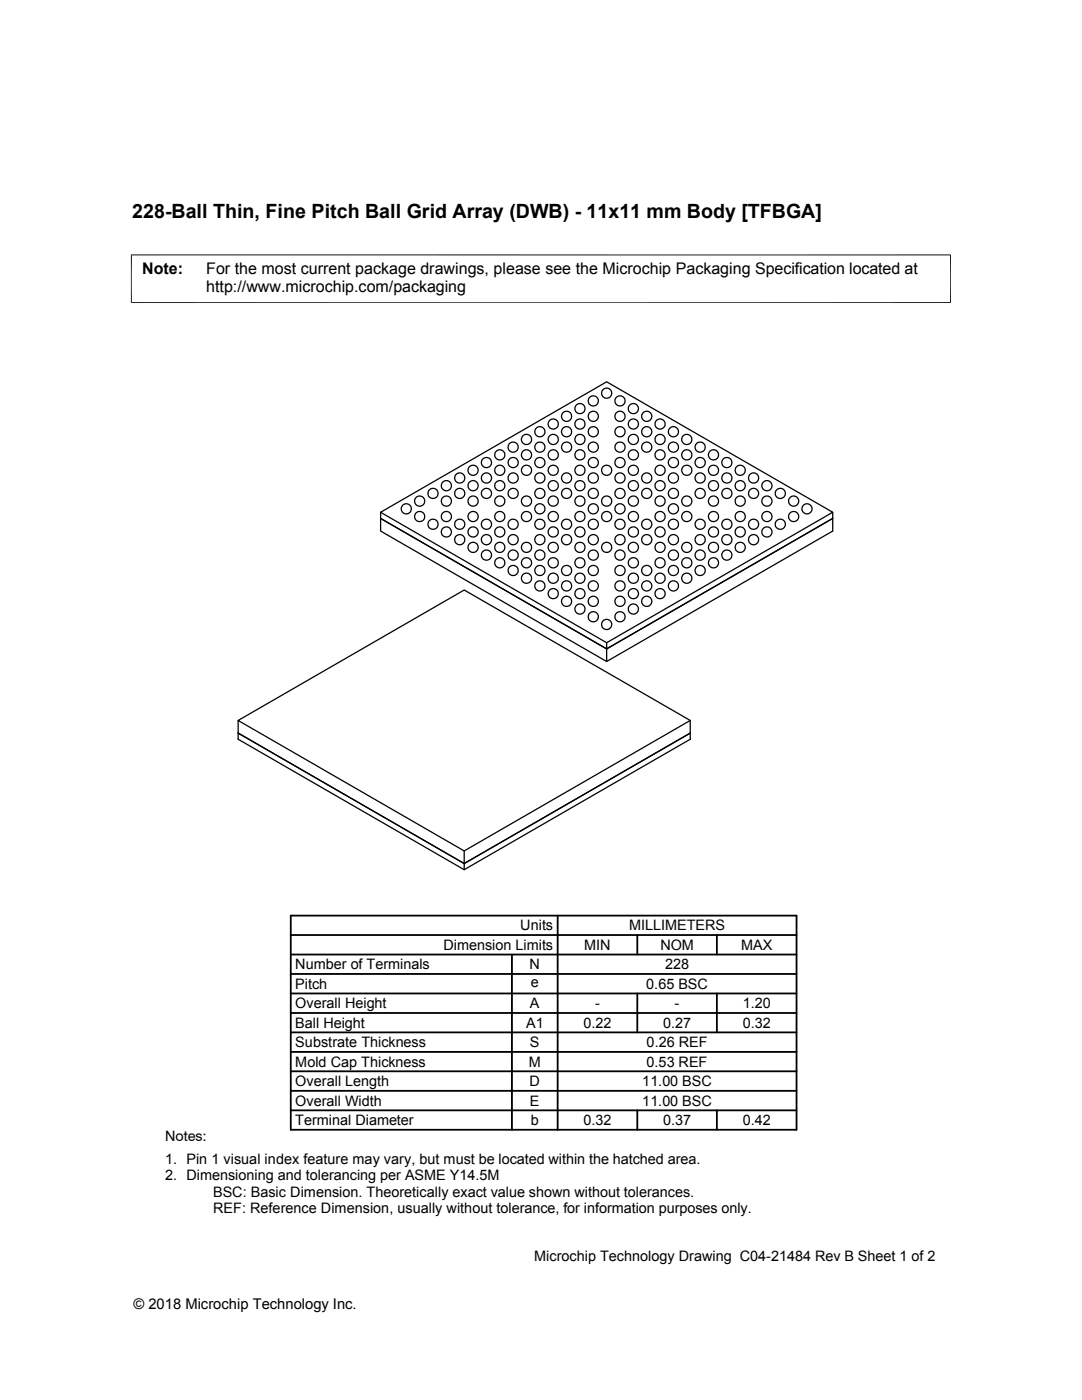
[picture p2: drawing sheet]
<svg xmlns="http://www.w3.org/2000/svg" width="216mm" height="279mm" viewBox="0 0 216 279" stroke-linecap="round" stroke-linejoin="round" font-family="sans-serif">
<g fill="none" stroke="#000" stroke-width=".25">
<path d="M75.9 102.2l45.2-26 45.1 26-45.1 26.1zM75.9 102.2v1.3l45.2 26 45.1-26-45.1 26-45.2-26v2.5l45.2 26 45.1-26v-3.8M121.1 128.3v3.7M47.5 143.8l45.1-26 45.1 26-45.1 26zM47.5 146.3l45.1 26 45.1-26M47.5 143.8v3.7l45.1 26.1 45.1-26.1v-3.7M92.6 169.8v3.8"/>
<circle cx="121.1" cy="78.5" r="1.01"/>
<circle cx="86.4" cy="98.5" r="1.02"/>
<circle cx="89.1" cy="96.9" r="1.02"/>
<circle cx="91.7" cy="98.5" r="1.01"/>
<circle cx="91.7" cy="95.4" r="1.02"/>
<circle cx="94.4" cy="93.9" r="1.01"/>
<circle cx="94.4" cy="96.9" r="1.01"/>
<circle cx="97.1" cy="98.5" r="1.01"/>
<circle cx="97.1" cy="92.3" r="1.02"/>
<circle cx="97.1" cy="95.4" r="1.02"/>
<circle cx="99.7" cy="93.9" r="1.01"/>
<circle cx="99.7" cy="96.9" r="1.01"/>
<circle cx="99.7" cy="90.8" r="1.01"/>
<circle cx="102.4" cy="98.5" r="1.01"/>
<circle cx="102.4" cy="89.2" r="1.01"/>
<circle cx="102.4" cy="92.3" r="1.01"/>
<circle cx="102.4" cy="95.4" r="1.01"/>
<circle cx="105.1" cy="93.8" r="1.02"/>
<circle cx="105.1" cy="90.8" r="1.02"/>
<circle cx="105.1" cy="87.7" r="1.02"/>
<circle cx="107.7" cy="98.5" r="1.01"/>
<circle cx="107.7" cy="86.2" r="1.02"/>
<circle cx="107.7" cy="89.2" r="1.02"/>
<circle cx="107.7" cy="95.4" r="1.02"/>
<circle cx="107.7" cy="92.3" r="1.02"/>
<circle cx="110.4" cy="96.9" r="1.02"/>
<circle cx="110.4" cy="84.6" r="1.02"/>
<circle cx="110.4" cy="93.8" r="1.02"/>
<circle cx="110.4" cy="90.8" r="1.02"/>
<circle cx="110.4" cy="87.7" r="1.02"/>
<circle cx="113.1" cy="98.5" r="1.02"/>
<circle cx="113.1" cy="89.2" r="1.02"/>
<circle cx="113.1" cy="86.2" r="1.02"/>
<circle cx="113.1" cy="83.1" r="1.02"/>
<circle cx="113.1" cy="95.4" r="1.02"/>
<circle cx="115.7" cy="81.5" r="1.01"/>
<circle cx="115.7" cy="84.6" r="1.02"/>
<circle cx="115.7" cy="93.9" r="1.02"/>
<circle cx="115.7" cy="96.9" r="1.02"/>
<circle cx="115.7" cy="87.7" r="1.02"/>
<circle cx="115.7" cy="90.8" r="1.02"/>
<circle cx="118.4" cy="80" r="1.01"/>
<circle cx="118.4" cy="98.5" r="1.01"/>
<circle cx="118.4" cy="89.2" r="1.01"/>
<circle cx="118.4" cy="86.2" r="1.02"/>
<circle cx="118.4" cy="83.1" r="1.02"/>
<circle cx="118.4" cy="95.4" r="1.02"/>
<circle cx="118.4" cy="92.3" r="1.02"/>
<circle cx="121.1" cy="93.9" r="1.01"/>
<circle cx="123.7" cy="80" r="1.01"/>
<circle cx="123.7" cy="98.5" r="1.01"/>
<circle cx="123.7" cy="89.2" r="1.01"/>
<circle cx="123.7" cy="86.2" r="1.01"/>
<circle cx="123.7" cy="92.3" r="1.02"/>
<circle cx="123.7" cy="83.1" r="1.02"/>
<circle cx="123.7" cy="95.4" r="1.02"/>
<circle cx="126.4" cy="81.5" r="1.01"/>
<circle cx="126.4" cy="93.9" r="1.01"/>
<circle cx="126.4" cy="84.6" r="1.01"/>
<circle cx="126.4" cy="96.9" r="1.01"/>
<circle cx="126.4" cy="87.7" r="1.02"/>
<circle cx="126.4" cy="90.8" r="1.02"/>
<circle cx="129" cy="98.5" r="1.01"/>
<circle cx="129" cy="89.2" r="1.01"/>
<circle cx="129" cy="86.2" r="1.01"/>
<circle cx="129.1" cy="95.4" r="1.01"/>
<circle cx="129.1" cy="83.1" r="1.01"/>
<circle cx="131.7" cy="93.9" r="1.01"/>
<circle cx="131.7" cy="84.6" r="1.01"/>
<circle cx="131.7" cy="96.9" r="1.01"/>
<circle cx="131.7" cy="90.8" r="1.01"/>
<circle cx="131.7" cy="87.7" r="1.01"/>
<circle cx="134.4" cy="98.5" r="1.01"/>
<circle cx="134.4" cy="86.2" r="1.02"/>
<circle cx="134.4" cy="89.2" r="1.02"/>
<circle cx="134.4" cy="95.4" r="1.02"/>
<circle cx="134.4" cy="92.3" r="1.02"/>
<circle cx="137" cy="93.8" r="1.02"/>
<circle cx="137" cy="90.8" r="1.02"/>
<circle cx="137" cy="87.7" r="1.02"/>
<circle cx="139.7" cy="98.5" r="1.01"/>
<circle cx="139.7" cy="89.2" r="1.02"/>
<circle cx="139.7" cy="95.4" r="1.02"/>
<circle cx="139.7" cy="92.3" r="1.02"/>
<circle cx="142.4" cy="93.9" r="1.02"/>
<circle cx="142.4" cy="96.9" r="1.02"/>
<circle cx="142.4" cy="90.8" r="1.02"/>
<circle cx="145" cy="98.5" r="1.02"/>
<circle cx="145" cy="95.4" r="1.02"/>
<circle cx="145" cy="92.3" r="1.02"/>
<circle cx="147.7" cy="93.9" r="1.01"/>
<circle cx="147.7" cy="96.9" r="1.02"/>
<circle cx="150.4" cy="98.5" r="1.01"/>
<circle cx="150.4" cy="95.4" r="1.02"/>
<circle cx="153" cy="96.9" r="1.01"/>
<circle cx="155.7" cy="98.5" r="1.01"/>
<circle cx="81.1" cy="101.5" r="1.02"/>
<circle cx="83.7" cy="103.1" r="1.02"/>
<circle cx="83.7" cy="100" r="1.02"/>
<circle cx="86.4" cy="104.6" r="1.02"/>
<circle cx="89.1" cy="106.2" r="1.01"/>
<circle cx="89.1" cy="103.1" r="1.01"/>
<circle cx="89.1" cy="100" r="1.02"/>
<circle cx="91.7" cy="104.6" r="1.01"/>
<circle cx="91.7" cy="107.7" r="1.02"/>
<circle cx="94.4" cy="106.2" r="1.01"/>
<circle cx="94.4" cy="103.1" r="1.01"/>
<circle cx="94.4" cy="109.2" r="1.01"/>
<circle cx="94.4" cy="100" r="1.02"/>
<circle cx="97.1" cy="104.6" r="1.01"/>
<circle cx="97.1" cy="110.8" r="1.02"/>
<circle cx="97.1" cy="107.7" r="1.02"/>
<circle cx="99.7" cy="106.2" r="1.01"/>
<circle cx="99.7" cy="103.1" r="1.01"/>
<circle cx="99.7" cy="109.2" r="1.01"/>
<circle cx="99.7" cy="112.3" r="1.01"/>
<circle cx="99.7" cy="100" r="1.01"/>
<circle cx="102.4" cy="104.6" r="1.01"/>
<circle cx="102.4" cy="113.9" r="1.01"/>
<circle cx="102.4" cy="110.8" r="1.01"/>
<circle cx="102.4" cy="107.7" r="1.01"/>
<circle cx="105" cy="103.1" r="1.01"/>
<circle cx="105.1" cy="109.2" r="1.02"/>
<circle cx="105.1" cy="115.4" r="1.02"/>
<circle cx="105.1" cy="112.3" r="1.02"/>
<circle cx="105.1" cy="100" r="1.02"/>
<circle cx="107.7" cy="101.5" r="1.01"/>
<circle cx="107.7" cy="104.6" r="1.01"/>
<circle cx="107.7" cy="113.9" r="1.02"/>
<circle cx="107.7" cy="116.9" r="1.02"/>
<circle cx="107.7" cy="110.8" r="1.02"/>
<circle cx="107.7" cy="107.7" r="1.02"/>
<circle cx="110.4" cy="103.1" r="1.01"/>
<circle cx="110.4" cy="106.2" r="1.01"/>
<circle cx="110.4" cy="118.5" r="1.02"/>
<circle cx="110.4" cy="109.2" r="1.02"/>
<circle cx="110.4" cy="115.4" r="1.02"/>
<circle cx="110.4" cy="112.3" r="1.02"/>
<circle cx="110.4" cy="100" r="1.02"/>
<circle cx="113.1" cy="104.6" r="1.02"/>
<circle cx="113.1" cy="113.9" r="1.02"/>
<circle cx="113.1" cy="116.9" r="1.02"/>
<circle cx="113.1" cy="107.7" r="1.02"/>
<circle cx="115.7" cy="106.2" r="1.01"/>
<circle cx="115.7" cy="103.1" r="1.02"/>
<circle cx="115.7" cy="118.5" r="1.02"/>
<circle cx="115.7" cy="109.2" r="1.02"/>
<circle cx="115.7" cy="115.4" r="1.02"/>
<circle cx="115.7" cy="112.3" r="1.02"/>
<circle cx="115.7" cy="100" r="1.02"/>
<circle cx="118.4" cy="101.5" r="1.01"/>
<circle cx="118.4" cy="104.6" r="1.01"/>
<circle cx="118.4" cy="113.9" r="1.01"/>
<circle cx="118.4" cy="116.9" r="1.02"/>
<circle cx="118.4" cy="110.8" r="1.02"/>
<circle cx="118.4" cy="107.7" r="1.02"/>
<circle cx="121.1" cy="103.1" r="1.01"/>
<circle cx="121.1" cy="109.2" r="1.01"/>
<circle cx="121.1" cy="100" r="1.02"/>
<circle cx="123.7" cy="101.5" r="1.01"/>
<circle cx="123.7" cy="104.6" r="1.01"/>
<circle cx="123.7" cy="113.9" r="1.01"/>
<circle cx="123.7" cy="116.9" r="1.02"/>
<circle cx="123.7" cy="110.8" r="1.02"/>
<circle cx="123.7" cy="107.7" r="1.02"/>
<circle cx="126.4" cy="106.2" r="1.01"/>
<circle cx="126.4" cy="103.1" r="1.01"/>
<circle cx="126.4" cy="118.5" r="1.01"/>
<circle cx="126.4" cy="109.2" r="1.01"/>
<circle cx="126.4" cy="115.4" r="1.02"/>
<circle cx="126.4" cy="112.3" r="1.02"/>
<circle cx="126.4" cy="100" r="1.02"/>
<circle cx="129" cy="104.6" r="1.01"/>
<circle cx="129" cy="113.9" r="1.01"/>
<circle cx="129.1" cy="116.9" r="1.01"/>
<circle cx="129.1" cy="107.7" r="1.01"/>
<circle cx="131.7" cy="106.2" r="1.01"/>
<circle cx="131.7" cy="103.1" r="1.01"/>
<circle cx="131.7" cy="118.5" r="1.01"/>
<circle cx="131.7" cy="109.2" r="1.01"/>
<circle cx="131.7" cy="112.3" r="1.01"/>
<circle cx="131.7" cy="115.4" r="1.01"/>
<circle cx="131.7" cy="100" r="1.01"/>
<circle cx="134.4" cy="101.5" r="1.01"/>
<circle cx="134.4" cy="104.6" r="1.01"/>
<circle cx="134.4" cy="113.9" r="1.02"/>
<circle cx="134.4" cy="116.9" r="1.02"/>
<circle cx="134.4" cy="110.8" r="1.02"/>
<circle cx="134.4" cy="107.7" r="1.02"/>
<circle cx="137" cy="103.1" r="1.01"/>
<circle cx="137" cy="100" r="1.02"/>
<circle cx="137" cy="109.2" r="1.02"/>
<circle cx="137" cy="115.4" r="1.02"/>
<circle cx="137" cy="112.3" r="1.02"/>
<circle cx="139.7" cy="104.6" r="1.01"/>
<circle cx="139.7" cy="113.9" r="1.02"/>
<circle cx="139.7" cy="107.7" r="1.02"/>
<circle cx="139.7" cy="110.8" r="1.02"/>
<circle cx="142.4" cy="103.1" r="1.02"/>
<circle cx="142.4" cy="106.2" r="1.02"/>
<circle cx="142.4" cy="109.2" r="1.02"/>
<circle cx="142.4" cy="100" r="1.02"/>
<circle cx="142.4" cy="112.3" r="1.02"/>
<circle cx="145" cy="104.6" r="1.02"/>
<circle cx="145" cy="110.8" r="1.02"/>
<circle cx="145" cy="107.7" r="1.02"/>
<circle cx="147.7" cy="106.2" r="1.01"/>
<circle cx="147.7" cy="103.1" r="1.01"/>
<circle cx="147.7" cy="109.2" r="1.01"/>
<circle cx="147.7" cy="100" r="1.02"/>
<circle cx="150.4" cy="104.6" r="1.01"/>
<circle cx="150.4" cy="107.7" r="1.02"/>
<circle cx="153" cy="106.2" r="1.01"/>
<circle cx="153" cy="103.1" r="1.01"/>
<circle cx="153" cy="100" r="1.02"/>
<circle cx="155.7" cy="104.6" r="1.01"/>
<circle cx="158.4" cy="103.1" r="1.01"/>
<circle cx="158.4" cy="100" r="1.01"/>
<circle cx="161" cy="101.5" r="1.01"/>
<circle cx="113.1" cy="120" r="1.02"/>
<circle cx="115.7" cy="121.5" r="1.02"/>
<circle cx="118.4" cy="123.1" r="1.01"/>
<circle cx="118.4" cy="120" r="1.02"/>
<circle cx="121.1" cy="124.6" r="1.02"/>
<circle cx="123.7" cy="123.1" r="1.01"/>
<circle cx="123.7" cy="120" r="1.02"/>
<circle cx="126.4" cy="121.5" r="1.02"/>
<circle cx="129.1" cy="120" r="1.01"/>
</g>
<path d="M26.1 50.9h163.7M26.2 50.8v9.7M189.7 50.8v9.7M26.1 60.4h163.7" fill="none" stroke="#000" stroke-width=".2"/>
<g fill="none" stroke="#000" stroke-width=".36">
<path d="M58 198.3h100.9M58 194.4h100.9M58 190.5h100.9M58 186.6h100.9M58 182.7h100.9v42.8h-100.9zM102.2 190.5v35M111.3 182.7v42.8M127.2 186.6v3.9M127.2 198.3v7.7M143 186.6v3.9M143 198.3v7.7M58 202.2h100.9"/>
<path d="M58 213.8h100.9M58 209.9h100.9M58 206h100.9M58 217.7h100.9M58 221.6h100.9M127.2 221.6v3.9M143 221.6v3.9"/>
</g>
<text font-size="3.9" x="26.4" y="43.5">228-Ball Thin, Fine Pitch Ball Grid Array (DWB) - 11x11 mm Body [TFBGA]</text>
<g font-size="3.2">
<text x="28.4" y="54.6">Note:</text>
<text x="41.1" y="58.3">http://www.microchip.com/packaging</text>
<text x="41.1" y="54.6">For the most current package drawings, please see the Microchip Packaging Specification located at</text>
</g>
<g font-size="2.9">
<text x="103.8" y="185.7">Units</text>
<text x="125.5" y="185.7">MILLIMETERS</text>
<text x="88.5" y="189.6">Dimension Limits</text>
<text x="116.6" y="189.6">MIN</text>
<text x="131.8" y="189.6">NOM</text>
<text x="147.9" y="189.6">MAX</text>
<text x="58.9" y="193.5">Number of Terminals</text>
<text x="58.9" y="197.4">Pitch</text>
<text x="105.7" y="193.5">N</text>
<text x="105.9" y="197.1">e</text>
<text x="128.9" y="197.4">0.65 BSC</text>
<text x="132.7" y="193.5">228</text>
<text x="58.9" y="201.2">Overall Height</text>
<text x="105.7" y="201.2">A</text>
<text x="118.7" y="201.2">-</text>
<text x="134.6" y="201.2">-</text>
<text x="148.2" y="201.2">1.20</text>
<text x="58.9" y="209">Substrate Thickness</text>
<text x="58.9" y="205.1">Ball Height</text>
<text x="105" y="205.1">A1</text>
<text x="105.7" y="209">S</text>
<text x="116.4" y="205.1">0.22</text>
<text x="129" y="209">0.26 REF</text>
<text x="132.3" y="205.1">0.27</text>
<text x="148.2" y="205.1">0.32</text>
<text x="58.9" y="212.9">Mold Cap Thickness</text>
<text x="105.5" y="212.9">M</text>
<text x="129" y="212.9">0.53 REF</text>
<text x="58.9" y="220.7">Overall Width</text>
<text x="58.9" y="216.8">Overall Length</text>
<text x="105.7" y="216.8">D</text>
<text x="105.7" y="220.7">E</text>
<text x="128.2" y="216.8">11.00 BSC</text>
<text x="128.2" y="220.7">11.00 BSC</text>
<text x="32.9" y="227.6">Notes:</text>
<text x="58.9" y="224.6">Terminal Diameter</text>
<text x="105.9" y="224.5">b</text>
<text x="116.4" y="224.6">0.32</text>
<text x="132.3" y="224.6">0.37</text>
<text x="148.2" y="224.6">0.42</text>
<text x="32.9" y="232.2">1. Pin 1 visual index feature may vary, but must be located within the hatched area.</text>
<text x="32.9" y="235.5">2. Dimensioning and tolerancing per ASME Y14.5M</text>
<text x="42.5" y="238.8">BSC: Basic Dimension. Theoretically exact value shown without tolerances.</text>
<text x="42.5" y="242.2">REF: Reference Dimension, usually without tolerance, for information purposes only.</text>
<text x="106.6" y="251.7">Microchip Technology Drawing C04-21484 Rev B Sheet 1 of 2</text>
<text x="26.6" y="261.3">© 2018 Microchip Technology Inc.</text>
</g>
</svg>
